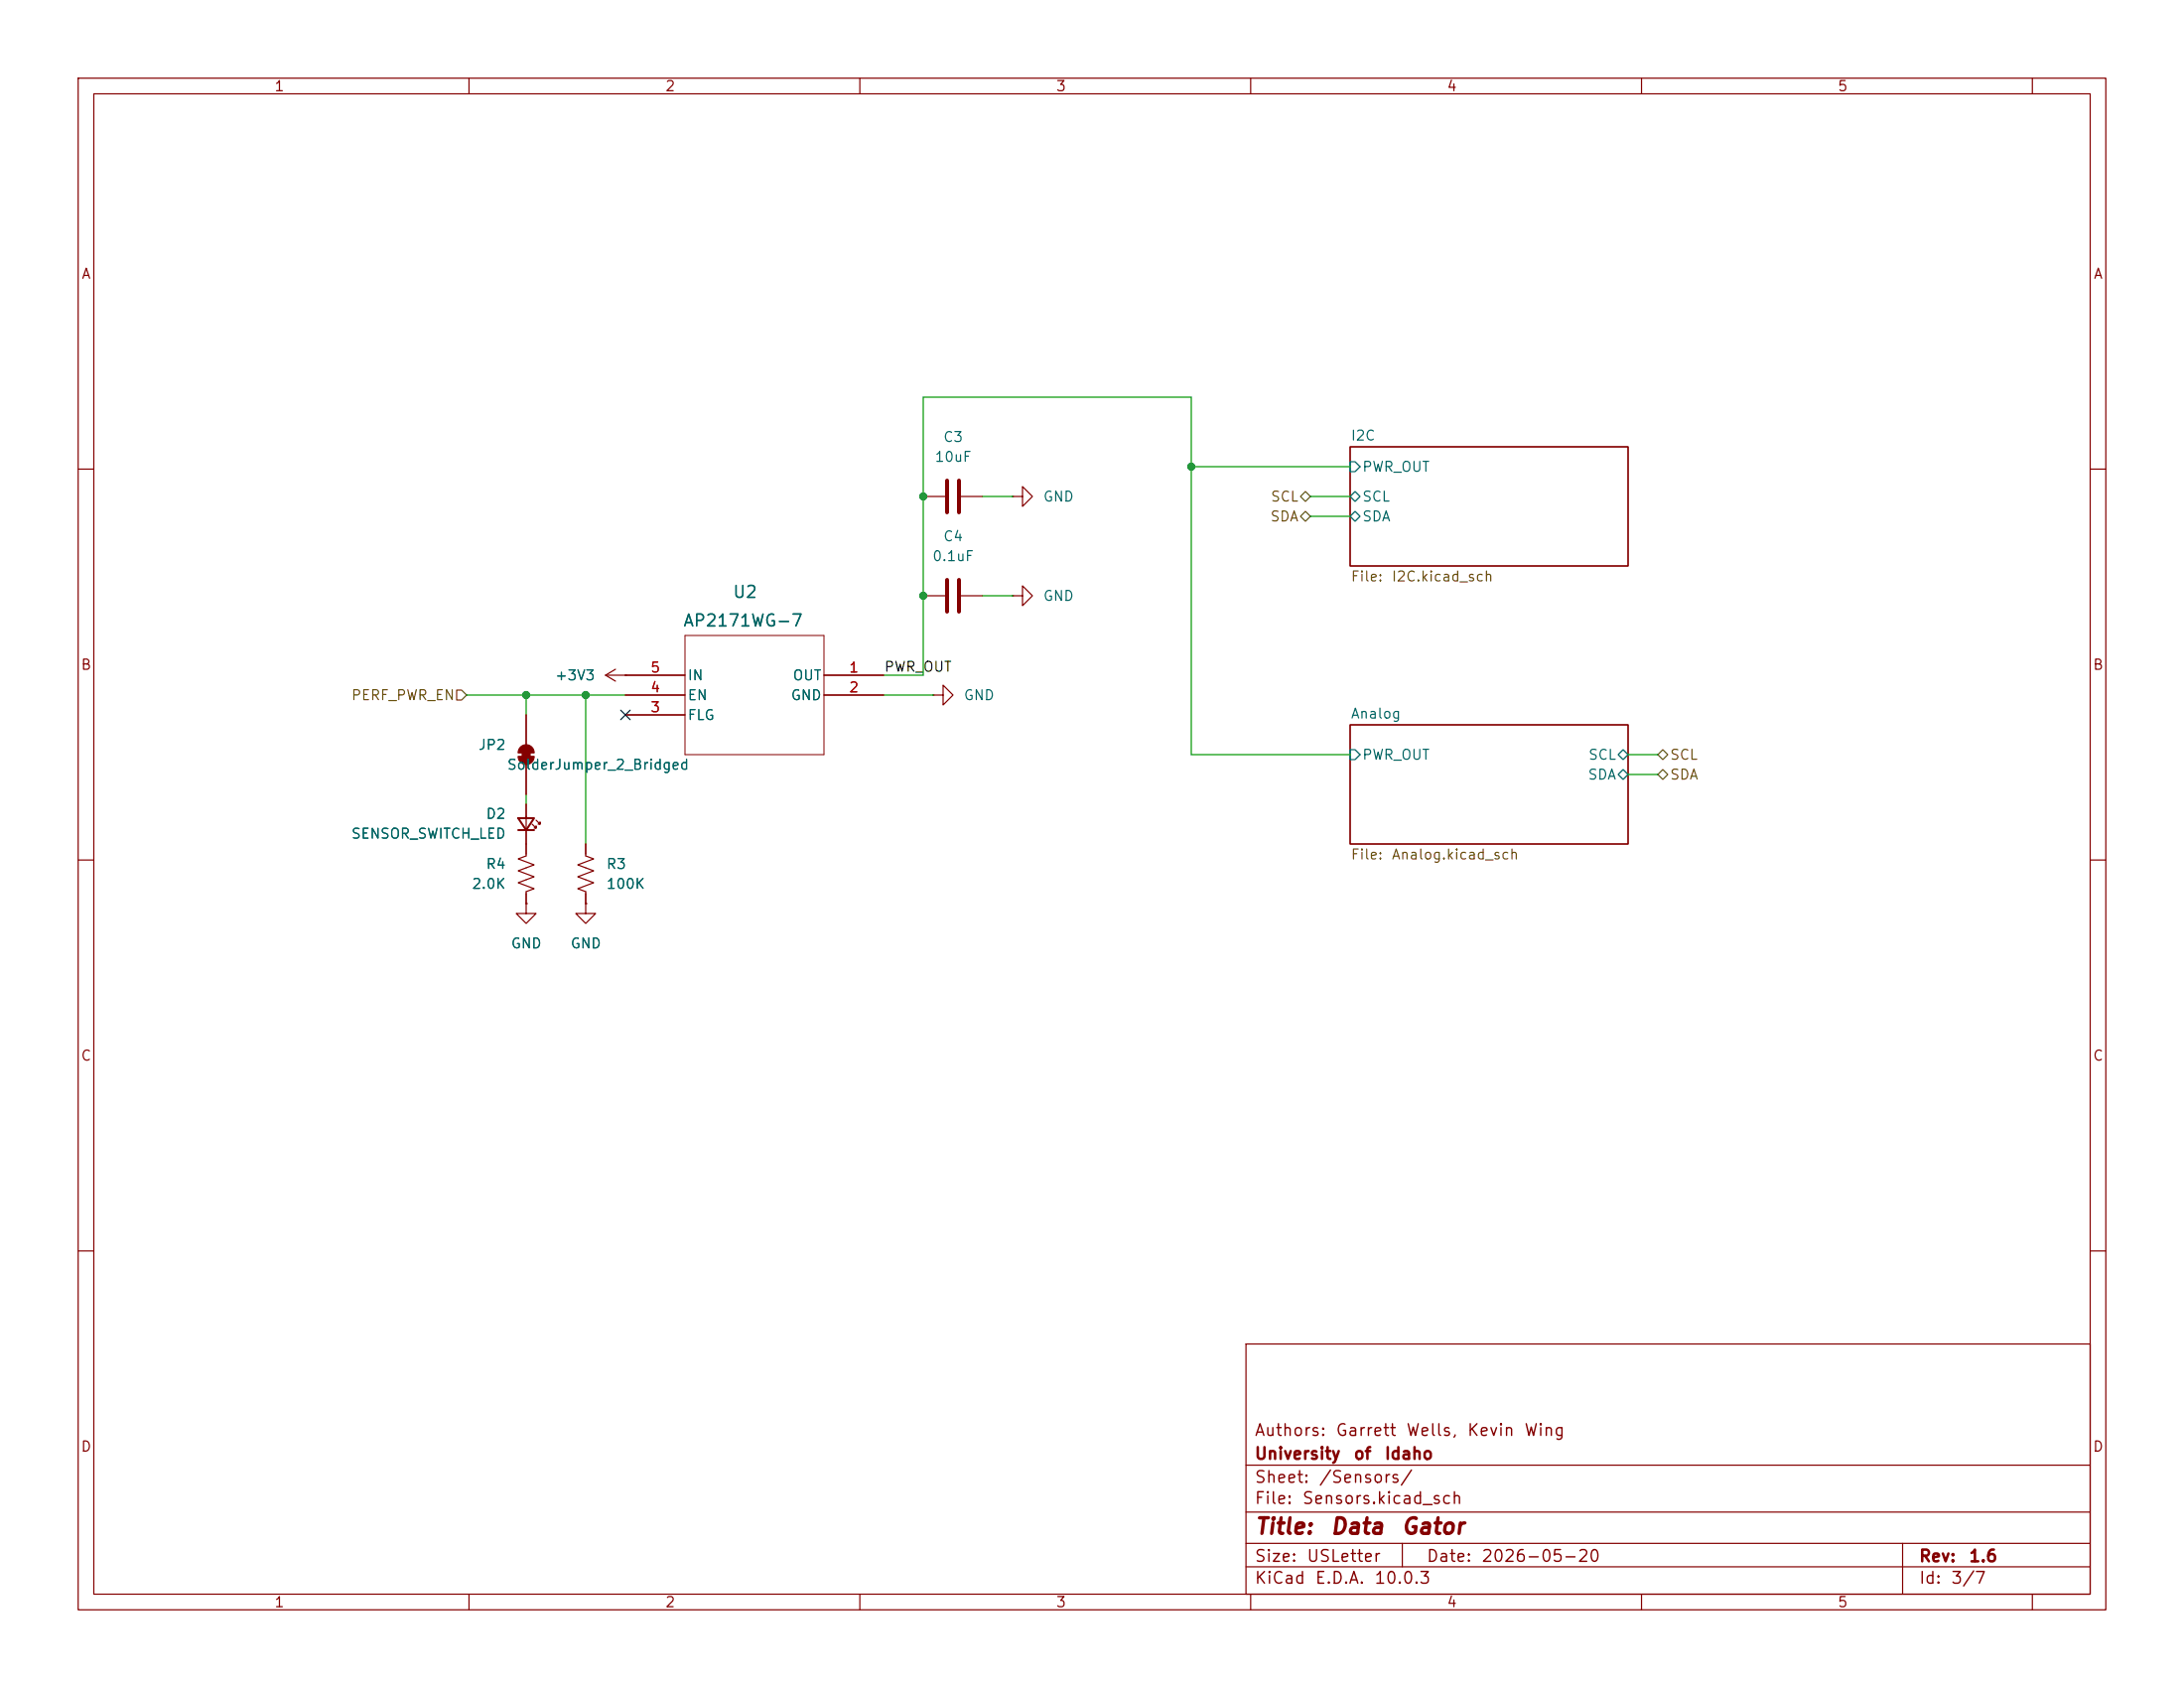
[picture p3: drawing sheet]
(kicad_sch
 (version 20260306)
 (generator "eeschema")
 (generator_version "10.0")
 (paper "USLetter")
 (title_block
  (title "Data Gator")
  (date "2026-05-20")
  (rev "1.6")
  (company "University of Idaho")
  (comment 1 "Authors: Garrett Wells, Kevin Wing"))
 (lib_symbols
  (symbol "AP2171WG-7:AP2171WG-7"
   (pin_names
    (offset 0.254)) (exclude_from_sim no) (in_bom yes) (on_board yes)
   (in_pos_files yes)
   (duplicate_pin_numbers_are_jumpers no)
   (property "Reference" "U2" (at 40.64 10.668 0) (show_name no) (do_not_autoplace no) (effects (font (size 1.524 1.524))))
   (property "Value" "AP2171WG-7" (at 40.894 7.874 0) (show_name no) (do_not_autoplace no) (effects (font (size 1.524 1.524)) (justify top)))
   (property "Footprint" "footprints:SOT25_DIO" (at 0 0 0) (show_name no) (do_not_autoplace no) (hide yes) (effects (font (size 1.27 1.27)
    (italic yes))))
   (property "Datasheet" "AP2171WG-7" (at 0 0 0) (show_name no) (do_not_autoplace no) (hide yes) (effects (font (size 1.27 1.27)
    (italic yes))))
   (property "Description" "" (at 0 0 0) (show_name no) (do_not_autoplace no) (hide yes) (effects (font (size 1.27 1.27))))
   (property "ki_locked" "" (at 0 0 0) (show_name no) (do_not_autoplace no) (effects (font (size 1.27 1.27))))
   (symbol "AP2171WG-7_0_1"
    (polyline (pts (xy 30.48 5.08) (xy 30.48 -10.16)) (stroke (width 0.127) (type default)) (fill (type none)))
    (polyline (pts (xy 30.48 -10.16) (xy 48.26 -10.16)) (stroke (width 0.127) (type default)) (fill (type none)))
    (polyline (pts (xy 48.26 5.08) (xy 30.48 5.08)) (stroke (width 0.127) (type default)) (fill (type none)))
    (polyline (pts (xy 48.26 -10.16) (xy 48.26 5.08)) (stroke (width 0.127) (type default)) (fill (type none)))
    (pin output line (at 22.86 0 0) (length 7.62) (name "OUT" (effects (font (size 1.27 1.27)))) (number "1" (effects (font (size 1.27 1.27)))))
    (pin power_in line (at 22.86 -2.54 0) (length 7.62) (name "GND" (effects (font (size 1.27 1.27)))) (number "2" (effects (font (size 1.27 1.27)))))
    (pin input line (at 55.88 -2.54 180) (length 7.62) (name "EN" (effects (font (size 1.27 1.27)))) (number "4" (effects (font (size 1.27 1.27)))))
    (pin input line (at 55.88 0 180) (length 7.62) (name "IN" (effects (font (size 1.27 1.27)))) (number "5" (effects (font (size 1.27 1.27))))))
   (symbol "AP2171WG-7_1_1"
    (pin input line (at 55.88 -5.08 180) (length 7.62) (name "FLG" (effects (font (size 1.27 1.27)))) (number "3" (effects (font (size 1.27 1.27))))))
   (embedded_fonts no))
  (symbol "Device:C"
   (pin_numbers (hide yes))
   (pin_names
    (offset 0.254)) (exclude_from_sim no) (in_bom yes) (on_board yes)
   (in_pos_files yes)
   (duplicate_pin_numbers_are_jumpers no)
   (property "Reference" "C" (at 0.635 2.54 0) (show_name no) (do_not_autoplace no) (effects (font (size 1.27 1.27)) (justify left)))
   (property "Value" "C" (at 0.635 -2.54 0) (show_name no) (do_not_autoplace no) (effects (font (size 1.27 1.27)) (justify left)))
   (property "Footprint" "" (at 0.9652 -3.81 0) (show_name no) (do_not_autoplace no) (hide yes) (effects (font (size 1.27 1.27))))
   (property "Datasheet" "" (at 0 0 0) (show_name no) (do_not_autoplace no) (hide yes) (effects (font (size 1.27 1.27))))
   (property "Description" "Unpolarized capacitor" (at 0 0 0) (show_name no) (do_not_autoplace no) (hide yes) (effects (font (size 1.27 1.27))))
   (symbol "C_0_1"
    (polyline (pts (xy -2.032 0.762) (xy 2.032 0.762)) (stroke (width 0.508) (type default)) (fill (type none)))
    (polyline (pts (xy -2.032 -0.762) (xy 2.032 -0.762)) (stroke (width 0.508) (type default)) (fill (type none))))
   (symbol "C_1_1"
    (pin passive line (at 0 3.81 270) (length 2.794) (name "" (effects (font (size 1.27 1.27)))) (number "1" (effects (font (size 1.27 1.27)))))
    (pin passive line (at 0 -3.81 90) (length 2.794) (name "" (effects (font (size 1.27 1.27)))) (number "2" (effects (font (size 1.27 1.27))))))
   (embedded_fonts no))
  (symbol "Device:LED_Small"
   (pin_numbers (hide yes))
   (pin_names
    (offset 0.254) (hide yes)) (exclude_from_sim no) (in_bom yes) (on_board yes)
   (in_pos_files yes)
   (duplicate_pin_numbers_are_jumpers no)
   (property "Reference" "D" (at -1.27 3.175 0) (show_name no) (do_not_autoplace no) (effects (font (size 1.27 1.27)) (justify left)))
   (property "Value" "LED_Small" (at -4.445 -2.54 0) (show_name no) (do_not_autoplace no) (effects (font (size 1.27 1.27)) (justify left)))
   (property "Footprint" "" (at 0 0 90) (show_name no) (do_not_autoplace no) (hide yes) (effects (font (size 1.27 1.27))))
   (property "Datasheet" "" (at 0 0 90) (show_name no) (do_not_autoplace no) (hide yes) (effects (font (size 1.27 1.27))))
   (property "Description" "Light emitting diode, small symbol" (at 0 0 0) (show_name no) (do_not_autoplace no) (hide yes) (effects (font (size 1.27 1.27))))
   (property "Sim.Pins" "1=K 2=A" (at 0 0 0) (show_name no) (do_not_autoplace no) (hide yes) (effects (font (size 1.27 1.27))))
   (symbol "LED_Small_0_1"
    (polyline (pts (xy -0.762 -1.016) (xy -0.762 1.016)) (stroke (width 0.254) (type default)) (fill (type none)))
    (polyline (pts (xy 0 0.762) (xy -0.508 1.27) (xy -0.254 1.27) (xy -0.508 1.27) (xy -0.508 1.016)) (stroke (width 0) (type default)) (fill (type none)))
    (polyline (pts (xy 0.508 1.27) (xy 0 1.778) (xy 0.254 1.778) (xy 0 1.778) (xy 0 1.524)) (stroke (width 0) (type default)) (fill (type none)))
    (polyline (pts (xy 0.762 -1.016) (xy -0.762 0) (xy 0.762 1.016) (xy 0.762 -1.016)) (stroke (width 0.254) (type default)) (fill (type none)))
    (polyline (pts (xy 1.016 0) (xy -0.762 0)) (stroke (width 0) (type default)) (fill (type none))))
   (symbol "LED_Small_1_1"
    (pin passive line (at -2.54 0 0) (length 1.778) (name "K" (effects (font (size 1.27 1.27)))) (number "1" (effects (font (size 1.27 1.27)))))
    (pin passive line (at 2.54 0 180) (length 1.778) (name "A" (effects (font (size 1.27 1.27)))) (number "2" (effects (font (size 1.27 1.27))))))
   (embedded_fonts no))
  (symbol "Device:R_US"
   (pin_numbers (hide yes))
   (pin_names
    (offset 0)) (exclude_from_sim no) (in_bom yes) (on_board yes)
   (in_pos_files yes)
   (duplicate_pin_numbers_are_jumpers no)
   (property "Reference" "R" (at 2.54 0 90) (show_name no) (do_not_autoplace no) (effects (font (size 1.27 1.27))))
   (property "Value" "R_US" (at -2.54 0 90) (show_name no) (do_not_autoplace no) (effects (font (size 1.27 1.27))))
   (property "Footprint" "" (at 1.016 -0.254 90) (show_name no) (do_not_autoplace no) (hide yes) (effects (font (size 1.27 1.27))))
   (property "Datasheet" "" (at 0 0 0) (show_name no) (do_not_autoplace no) (hide yes) (effects (font (size 1.27 1.27))))
   (property "Description" "Resistor, US symbol" (at 0 0 0) (show_name no) (do_not_autoplace no) (hide yes) (effects (font (size 1.27 1.27))))
   (symbol "R_US_0_1"
    (polyline (pts (xy 0 2.286) (xy 0 2.54)) (stroke (width 0) (type default)) (fill (type none)))
    (polyline (pts (xy 0 2.286) (xy 1.016 1.905) (xy 0 1.524) (xy -1.016 1.143) (xy 0 0.762)) (stroke (width 0) (type default)) (fill (type none)))
    (polyline (pts (xy 0 0.762) (xy 1.016 0.381) (xy 0 0) (xy -1.016 -0.381) (xy 0 -0.762)) (stroke (width 0) (type default)) (fill (type none)))
    (polyline (pts (xy 0 -0.762) (xy 1.016 -1.143) (xy 0 -1.524) (xy -1.016 -1.905) (xy 0 -2.286)) (stroke (width 0) (type default)) (fill (type none)))
    (polyline (pts (xy 0 -2.286) (xy 0 -2.54)) (stroke (width 0) (type default)) (fill (type none))))
   (symbol "R_US_1_1"
    (pin passive line (at 0 3.81 270) (length 1.27) (name "" (effects (font (size 1.27 1.27)))) (number "1" (effects (font (size 1.27 1.27)))))
    (pin passive line (at 0 -3.81 90) (length 1.27) (name "" (effects (font (size 1.27 1.27)))) (number "2" (effects (font (size 1.27 1.27))))))
   (embedded_fonts no))
  (symbol "SolderJumper_2_Bridged_1"
   (pin_numbers (hide yes))
   (pin_names
    (offset 0) (hide yes)) (exclude_from_sim no) (in_bom no) (on_board yes)
   (in_pos_files yes)
   (duplicate_pin_numbers_are_jumpers no)
   (property "Reference" "JP" (at 0 2.032 0) (show_name no) (do_not_autoplace no) (effects (font (size 1.27 1.27))))
   (property "Value" "SolderJumper_2_Bridged" (at 0 -2.54 0) (show_name no) (do_not_autoplace no) (effects (font (size 1.27 1.27))))
   (property "Footprint" "" (at 0 0 0) (show_name no) (do_not_autoplace no) (hide yes) (effects (font (size 1.27 1.27))))
   (property "Datasheet" "" (at 0 -6.35 0) (show_name no) (do_not_autoplace no) (hide yes) (effects (font (size 1.27 1.27))))
   (property "Description" "Solder Jumper, 2-pole, closed/bridged" (at 0 -5.08 0) (show_name no) (do_not_autoplace no) (hide yes) (effects (font (size 1.27 1.27))))
   (symbol "SolderJumper_2_Bridged_1_0_1"
    (rectangle (start -0.508 0.508) (end 0.508 -0.508) (stroke (width 0.1524) (type default)) (fill (type outline)))
    (polyline (pts (xy -0.254 1.016) (xy -0.254 -1.016)) (stroke (width 0.1524) (type default)) (fill (type none)))
    (arc (start -0.254 -1.016) (mid -1.2656 0) (end -0.254 1.016) (stroke (width 0.1524) (type default)) (fill (type outline)))
    (arc (start 0.254 1.016) (mid 1.2656 0) (end 0.254 -1.016) (stroke (width 0.1524) (type default)) (fill (type outline)))
    (polyline (pts (xy 0.254 1.016) (xy 0.254 -1.016)) (stroke (width 0.1524) (type default)) (fill (type none))))
   (symbol "SolderJumper_2_Bridged_1_1_1"
    (pin passive line (at -5.08 0 0) (length 3.81) (name "A" (effects (font (size 1.27 1.27)))) (number "1" (effects (font (size 1.27 1.27)))))
    (pin passive line (at 5.08 0 180) (length 3.81) (name "B" (effects (font (size 1.27 1.27)))) (number "2" (effects (font (size 1.27 1.27))))))
   (embedded_fonts no))
  (symbol "power:+3V3"
   (power global)
   (pin_numbers (hide yes))
   (pin_names
    (offset 0) (hide yes)) (exclude_from_sim no) (in_bom yes) (on_board yes)
   (in_pos_files yes)
   (duplicate_pin_numbers_are_jumpers no)
   (property "Reference" "#PWR" (at 0 -3.81 0) (show_name no) (do_not_autoplace no) (hide yes) (effects (font (size 1.27 1.27))))
   (property "Value" "+3V3" (at 0 3.556 0) (show_name no) (do_not_autoplace no) (effects (font (size 1.27 1.27))))
   (property "Footprint" "" (at 0 0 0) (show_name no) (do_not_autoplace no) (hide yes) (effects (font (size 1.27 1.27))))
   (property "Datasheet" "" (at 0 0 0) (show_name no) (do_not_autoplace no) (hide yes) (effects (font (size 1.27 1.27))))
   (property "Description" "Power symbol creates a global label with name \"+3V3\"" (at 0 0 0) (show_name no) (do_not_autoplace no) (hide yes) (effects (font (size 1.27 1.27))))
   (symbol "+3V3_0_1"
    (polyline (pts (xy -0.762 1.27) (xy 0 2.54)) (stroke (width 0) (type default)) (fill (type none)))
    (polyline (pts (xy 0 2.54) (xy 0.762 1.27)) (stroke (width 0) (type default)) (fill (type none)))
    (polyline (pts (xy 0 0) (xy 0 2.54)) (stroke (width 0) (type default)) (fill (type none))))
   (symbol "+3V3_1_1"
    (pin power_in line (at 0 0 90) (length 0) (name "" (effects (font (size 1.27 1.27)))) (number "1" (effects (font (size 1.27 1.27))))))
   (embedded_fonts no))
  (symbol "power:GND"
   (power global)
   (pin_numbers (hide yes))
   (pin_names
    (offset 0) (hide yes)) (exclude_from_sim no) (in_bom yes) (on_board yes)
   (in_pos_files yes)
   (duplicate_pin_numbers_are_jumpers no)
   (property "Reference" "#PWR" (at 0 -6.35 0) (show_name no) (do_not_autoplace no) (hide yes) (effects (font (size 1.27 1.27))))
   (property "Value" "GND" (at 0 -3.81 0) (show_name no) (do_not_autoplace no) (effects (font (size 1.27 1.27))))
   (property "Footprint" "" (at 0 0 0) (show_name no) (do_not_autoplace no) (hide yes) (effects (font (size 1.27 1.27))))
   (property "Datasheet" "" (at 0 0 0) (show_name no) (do_not_autoplace no) (hide yes) (effects (font (size 1.27 1.27))))
   (property "Description" "Power symbol creates a global label with name \"GND\" , ground" (at 0 0 0) (show_name no) (do_not_autoplace no) (hide yes) (effects (font (size 1.27 1.27))))
   (symbol "GND_0_1"
    (polyline (pts (xy 0 0) (xy 0 -1.27) (xy 1.27 -1.27) (xy 0 -2.54) (xy -1.27 -1.27) (xy 0 -1.27)) (stroke (width 0) (type default)) (fill (type none))))
   (symbol "GND_1_1"
    (pin power_in line (at 0 0 270) (length 0) (name "" (effects (font (size 1.27 1.27)))) (number "1" (effects (font (size 1.27 1.27))))))
   (embedded_fonts no)))
 (junction
  (at 118.11 76.2)
  (diameter 0)
  (color 0 0 0 0))
 (junction
  (at 118.11 63.5)
  (diameter 0)
  (color 0 0 0 0))
 (junction
  (at 152.4 59.69)
  (diameter 0)
  (color 0 0 0 0))
 (junction
  (at 74.93 88.9)
  (diameter 0)
  (color 0 0 0 0))
 (junction
  (at 67.31 88.9)
  (diameter 0)
  (color 0 0 0 0))
 (no_connect
  (at 80.01 91.44))
 (wire
  (pts (xy 118.11 50.8) (xy 152.4 50.8))
  (stroke (width 0) (type default)))
 (wire
  (pts (xy 125.73 63.5) (xy 129.54 63.5))
  (stroke (width 0) (type default)))
 (wire
  (pts (xy 208.28 99.06) (xy 212.09 99.06))
  (stroke (width 0) (type default)))
 (wire
  (pts (xy 208.28 96.52) (xy 212.09 96.52))
  (stroke (width 0) (type default)))
 (wire
  (pts (xy 67.31 88.9) (xy 67.31 91.44))
  (stroke (width 0) (type default)))
 (wire
  (pts (xy 118.11 86.36) (xy 118.11 76.2))
  (stroke (width 0) (type default)))
 (wire
  (pts (xy 118.11 63.5) (xy 118.11 76.2))
  (stroke (width 0) (type default)))
 (wire
  (pts (xy 152.4 59.69) (xy 152.4 96.52))
  (stroke (width 0) (type default)))
 (wire
  (pts (xy 118.11 50.8) (xy 118.11 63.5))
  (stroke (width 0) (type default)))
 (wire
  (pts (xy 125.73 76.2) (xy 129.54 76.2))
  (stroke (width 0) (type default)))
 (wire
  (pts (xy 59.69 88.9) (xy 67.31 88.9))
  (stroke (width 0) (type default)))
 (wire
  (pts (xy 152.4 50.8) (xy 152.4 59.69))
  (stroke (width 0) (type default)))
 (wire
  (pts (xy 113.03 88.9) (xy 119.38 88.9))
  (stroke (width 0) (type default)))
 (wire
  (pts (xy 67.31 101.6) (xy 67.31 102.87))
  (stroke (width 0) (type default)))
 (wire
  (pts (xy 167.64 63.5) (xy 172.72 63.5))
  (stroke (width 0) (type default)))
 (wire
  (pts (xy 113.03 86.36) (xy 118.11 86.36))
  (stroke (width 0) (type default)))
 (wire
  (pts (xy 167.64 66.04) (xy 172.72 66.04))
  (stroke (width 0) (type default)))
 (wire
  (pts (xy 74.93 88.9) (xy 74.93 107.95))
  (stroke (width 0) (type default)))
 (wire
  (pts (xy 152.4 59.69) (xy 172.72 59.69))
  (stroke (width 0) (type default)))
 (wire
  (pts (xy 152.4 96.52) (xy 172.72 96.52))
  (stroke (width 0) (type default)))
 (wire
  (pts (xy 67.31 88.9) (xy 74.93 88.9))
  (stroke (width 0) (type default)))
 (wire
  (pts (xy 74.93 88.9) (xy 80.01 88.9))
  (stroke (width 0) (type default)))
 (label "PWR_OUT"
  (at 113.03 86.36 0)
  (effects (font (size 1.27 1.27)) (justify left bottom)))
 (hierarchical_label "SDA"
  (shape bidirectional)
  (at 167.64 66.04 180)
  (effects (font (size 1.27 1.27)) (justify right)))
 (hierarchical_label "SDA"
  (shape bidirectional)
  (at 212.09 99.06 0)
  (effects (font (size 1.27 1.27)) (justify left)))
 (hierarchical_label "SCL"
  (shape bidirectional)
  (at 167.64 63.5 180)
  (effects (font (size 1.27 1.27)) (justify right)))
 (hierarchical_label "PERF_PWR_EN"
  (shape input)
  (at 59.69 88.9 180)
  (effects (font (size 1.27 1.27)) (justify right)))
 (hierarchical_label "SCL"
  (shape bidirectional)
  (at 212.09 96.52 0)
  (effects (font (size 1.27 1.27)) (justify left)))
 (symbol
  (lib_id "Device:C")
  (at 121.92 76.2 90)
  (unit 1)
  (body_style 1)
  (exclude_from_sim no)
  (in_bom yes)
  (on_board yes)
  (in_pos_files yes)
  (dnp no)
  (fields_autoplaced yes)
  (property "Reference" "C4" (at 121.92 68.58 90) (show_name no) (do_not_autoplace no) (effects (font (size 1.27 1.27))))
  (property "Value" "0.1uF" (at 121.92 71.12 90) (show_name no) (do_not_autoplace no) (effects (font (size 1.27 1.27))))
  (property "Footprint" "Capacitor_SMD:C_0603_1608Metric" (at 125.73 75.2348 0) (hide yes) (show_name no) (do_not_autoplace no) (effects (font (size 1.27 1.27))))
  (property "Datasheet" "" (at 121.92 76.2 0) (hide yes) (show_name no) (do_not_autoplace no) (effects (font (size 1.27 1.27))))
  (property "Description" "Unpolarized capacitor" (at 121.92 76.2 0) (hide yes) (show_name no) (do_not_autoplace no) (effects (font (size 1.27 1.27))))
  (pin "1")
  (pin "2"))
 (symbol
  (lib_id "power:GND")
  (at 129.54 76.2 90)
  (unit 1)
  (body_style 1)
  (exclude_from_sim no)
  (in_bom yes)
  (on_board yes)
  (in_pos_files yes)
  (dnp no)
  (fields_autoplaced yes)
  (property "Reference" "#PWR012" (at 135.89 76.2 0) (hide yes) (show_name no) (do_not_autoplace no) (effects (font (size 1.27 1.27))))
  (property "Value" "GND" (at 133.35 76.1999 90) (show_name no) (do_not_autoplace no) (effects (font (size 1.27 1.27)) (justify right)))
  (property "Footprint" "" (at 129.54 76.2 0) (hide yes) (show_name no) (do_not_autoplace no) (effects (font (size 1.27 1.27))))
  (property "Datasheet" "" (at 129.54 76.2 0) (hide yes) (show_name no) (do_not_autoplace no) (effects (font (size 1.27 1.27))))
  (property "Description" "Power symbol creates a global label with name \"GND\" , ground" (at 129.54 76.2 0) (hide yes) (show_name no) (do_not_autoplace no) (effects (font (size 1.27 1.27))))
  (pin "1"))
 (symbol
  (lib_id "power:+3V3")
  (at 80.01 86.36 90)
  (unit 1)
  (body_style 1)
  (exclude_from_sim no)
  (in_bom yes)
  (on_board yes)
  (in_pos_files yes)
  (dnp no)
  (fields_autoplaced yes)
  (property "Reference" "#PWR08" (at 83.82 86.36 0) (hide yes) (show_name no) (do_not_autoplace no) (effects (font (size 1.27 1.27))))
  (property "Value" "+3V3" (at 76.2 86.3599 90) (show_name no) (do_not_autoplace no) (effects (font (size 1.27 1.27)) (justify left)))
  (property "Footprint" "" (at 80.01 86.36 0) (hide yes) (show_name no) (do_not_autoplace no) (effects (font (size 1.27 1.27))))
  (property "Datasheet" "" (at 80.01 86.36 0) (hide yes) (show_name no) (do_not_autoplace no) (effects (font (size 1.27 1.27))))
  (property "Description" "Power symbol creates a global label with name \"+3V3\"" (at 80.01 86.36 0) (hide yes) (show_name no) (do_not_autoplace no) (effects (font (size 1.27 1.27))))
  (pin "1"))
 (symbol
  (lib_id "power:GND")
  (at 129.54 63.5 90)
  (unit 1)
  (body_style 1)
  (exclude_from_sim no)
  (in_bom yes)
  (on_board yes)
  (in_pos_files yes)
  (dnp no)
  (fields_autoplaced yes)
  (property "Reference" "#PWR011" (at 135.89 63.5 0) (hide yes) (show_name no) (do_not_autoplace no) (effects (font (size 1.27 1.27))))
  (property "Value" "GND" (at 133.35 63.4999 90) (show_name no) (do_not_autoplace no) (effects (font (size 1.27 1.27)) (justify right)))
  (property "Footprint" "" (at 129.54 63.5 0) (hide yes) (show_name no) (do_not_autoplace no) (effects (font (size 1.27 1.27))))
  (property "Datasheet" "" (at 129.54 63.5 0) (hide yes) (show_name no) (do_not_autoplace no) (effects (font (size 1.27 1.27))))
  (property "Description" "Power symbol creates a global label with name \"GND\" , ground" (at 129.54 63.5 0) (hide yes) (show_name no) (do_not_autoplace no) (effects (font (size 1.27 1.27))))
  (pin "1"))
 (symbol
  (lib_id "power:GND")
  (at 119.38 88.9 90)
  (unit 1)
  (body_style 1)
  (exclude_from_sim no)
  (in_bom yes)
  (on_board yes)
  (in_pos_files yes)
  (dnp no)
  (fields_autoplaced yes)
  (property "Reference" "#PWR010" (at 125.73 88.9 0) (hide yes) (show_name no) (do_not_autoplace no) (effects (font (size 1.27 1.27))))
  (property "Value" "GND" (at 123.19 88.8999 90) (show_name no) (do_not_autoplace no) (effects (font (size 1.27 1.27)) (justify right)))
  (property "Footprint" "" (at 119.38 88.9 0) (hide yes) (show_name no) (do_not_autoplace no) (effects (font (size 1.27 1.27))))
  (property "Datasheet" "" (at 119.38 88.9 0) (hide yes) (show_name no) (do_not_autoplace no) (effects (font (size 1.27 1.27))))
  (property "Description" "Power symbol creates a global label with name \"GND\" , ground" (at 119.38 88.9 0) (hide yes) (show_name no) (do_not_autoplace no) (effects (font (size 1.27 1.27))))
  (pin "1"))
 (symbol
  (lib_id "Device:LED_Small")
  (at 67.31 105.41 270)
  (mirror x)
  (unit 1)
  (body_style 1)
  (exclude_from_sim no)
  (in_bom yes)
  (on_board yes)
  (in_pos_files yes)
  (dnp no)
  (property "Reference" "D2" (at 64.77 104.0764 90) (show_name no) (do_not_autoplace no) (effects (font (size 1.27 1.27)) (justify right)))
  (property "Value" "SENSOR_SWITCH_LED" (at 64.77 106.6164 90) (show_name no) (do_not_autoplace no) (effects (font (size 1.27 1.27)) (justify right)))
  (property "Footprint" "LED_SMD:LED_1206_3216Metric" (at 67.31 105.41 90) (hide yes) (show_name no) (do_not_autoplace no) (effects (font (size 1.27 1.27))))
  (property "Datasheet" "" (at 67.31 105.41 90) (hide yes) (show_name no) (do_not_autoplace no) (effects (font (size 1.27 1.27))))
  (property "Description" "Light emitting diode, small symbol" (at 67.31 105.41 0) (hide yes) (show_name no) (do_not_autoplace no) (effects (font (size 1.27 1.27))))
  (property "Sim.Pins" "1=K 2=A" (at 67.31 105.41 0) (hide yes) (show_name no) (do_not_autoplace no) (effects (font (size 1.27 1.27))))
  (pin "1")
  (pin "2"))
 (symbol
  (lib_id "AP2171WG-7:AP2171WG-7")
  (at 135.89 86.36 0)
  (mirror y)
  (unit 1)
  (body_style 1)
  (exclude_from_sim no)
  (in_bom yes)
  (on_board yes)
  (in_pos_files yes)
  (dnp no)
  (property "Reference" "U2" (at 95.25 75.692 0) (show_name no) (do_not_autoplace no) (effects (font (size 1.524 1.524))))
  (property "Value" "AP2171WG-7" (at 94.996 78.486 0) (show_name no) (do_not_autoplace no) (effects (font (size 1.524 1.524)) (justify top)))
  (property "Footprint" "AP2171WG-7:SOT25_DIO" (at 135.89 86.36 0) (hide yes) (show_name no) (do_not_autoplace no) (effects (font (size 1.27 1.27)
    (italic yes))))
  (property "Datasheet" "AP2171WG-7" (at 135.89 86.36 0) (hide yes) (show_name no) (do_not_autoplace no) (effects (font (size 1.27 1.27)
    (italic yes))))
  (property "Description" "" (at 135.89 86.36 0) (hide yes) (show_name no) (do_not_autoplace no) (effects (font (size 1.27 1.27))))
  (pin "5")
  (pin "3")
  (pin "2")
  (pin "1")
  (pin "4"))
 (symbol
  (lib_id "Device:R_US")
  (at 67.31 111.76 0)
  (mirror y)
  (unit 1)
  (body_style 1)
  (exclude_from_sim no)
  (in_bom yes)
  (on_board yes)
  (in_pos_files yes)
  (dnp no)
  (property "Reference" "R4" (at 64.77 110.4899 0) (show_name no) (do_not_autoplace no) (effects (font (size 1.27 1.27)) (justify left)))
  (property "Value" "2.0K" (at 64.77 113.0299 0) (show_name no) (do_not_autoplace no) (effects (font (size 1.27 1.27)) (justify left)))
  (property "Footprint" "Resistor_SMD:R_0603_1608Metric" (at 66.294 112.014 90) (hide yes) (show_name no) (do_not_autoplace no) (effects (font (size 1.27 1.27))))
  (property "Datasheet" "" (at 67.31 111.76 0) (hide yes) (show_name no) (do_not_autoplace no) (effects (font (size 1.27 1.27))))
  (property "Description" "Resistor, US symbol" (at 67.31 111.76 0) (hide yes) (show_name no) (do_not_autoplace no) (effects (font (size 1.27 1.27))))
  (pin "2")
  (pin "1"))
 (symbol
  (lib_id "power:GND")
  (at 74.93 115.57 0)
  (unit 1)
  (body_style 1)
  (exclude_from_sim no)
  (in_bom yes)
  (on_board yes)
  (in_pos_files yes)
  (dnp no)
  (fields_autoplaced yes)
  (property "Reference" "#PWR07" (at 74.93 121.92 0) (hide yes) (show_name no) (do_not_autoplace no) (effects (font (size 1.27 1.27))))
  (property "Value" "GND" (at 74.93 120.65 0) (show_name no) (do_not_autoplace no) (effects (font (size 1.27 1.27))))
  (property "Footprint" "" (at 74.93 115.57 0) (hide yes) (show_name no) (do_not_autoplace no) (effects (font (size 1.27 1.27))))
  (property "Datasheet" "" (at 74.93 115.57 0) (hide yes) (show_name no) (do_not_autoplace no) (effects (font (size 1.27 1.27))))
  (property "Description" "Power symbol creates a global label with name \"GND\" , ground" (at 74.93 115.57 0) (hide yes) (show_name no) (do_not_autoplace no) (effects (font (size 1.27 1.27))))
  (pin "1"))
 (symbol
  (lib_id "power:GND")
  (at 67.31 115.57 0)
  (unit 1)
  (body_style 1)
  (exclude_from_sim no)
  (in_bom yes)
  (on_board yes)
  (in_pos_files yes)
  (dnp no)
  (fields_autoplaced yes)
  (property "Reference" "#PWR09" (at 67.31 121.92 0) (hide yes) (show_name no) (do_not_autoplace no) (effects (font (size 1.27 1.27))))
  (property "Value" "GND" (at 67.31 120.65 0) (show_name no) (do_not_autoplace no) (effects (font (size 1.27 1.27))))
  (property "Footprint" "" (at 67.31 115.57 0) (hide yes) (show_name no) (do_not_autoplace no) (effects (font (size 1.27 1.27))))
  (property "Datasheet" "" (at 67.31 115.57 0) (hide yes) (show_name no) (do_not_autoplace no) (effects (font (size 1.27 1.27))))
  (property "Description" "Power symbol creates a global label with name \"GND\" , ground" (at 67.31 115.57 0) (hide yes) (show_name no) (do_not_autoplace no) (effects (font (size 1.27 1.27))))
  (pin "1"))
 (symbol
  (lib_id "Device:C")
  (at 121.92 63.5 90)
  (unit 1)
  (body_style 1)
  (exclude_from_sim no)
  (in_bom yes)
  (on_board yes)
  (in_pos_files yes)
  (dnp no)
  (fields_autoplaced yes)
  (property "Reference" "C3" (at 121.92 55.88 90) (show_name no) (do_not_autoplace no) (effects (font (size 1.27 1.27))))
  (property "Value" "10uF" (at 121.92 58.42 90) (show_name no) (do_not_autoplace no) (effects (font (size 1.27 1.27))))
  (property "Footprint" "Capacitor_SMD:C_1210_3225Metric" (at 125.73 62.5348 0) (hide yes) (show_name no) (do_not_autoplace no) (effects (font (size 1.27 1.27))))
  (property "Datasheet" "" (at 121.92 63.5 0) (hide yes) (show_name no) (do_not_autoplace no) (effects (font (size 1.27 1.27))))
  (property "Description" "Unpolarized capacitor" (at 121.92 63.5 0) (hide yes) (show_name no) (do_not_autoplace no) (effects (font (size 1.27 1.27))))
  (pin "1")
  (pin "2"))
 (symbol
  (lib_name "SolderJumper_2_Bridged_1")
  (lib_id "Jumper:SolderJumper_2_Bridged")
  (at 67.31 96.52 270)
  (mirror x)
  (unit 1)
  (body_style 1)
  (exclude_from_sim no)
  (in_bom no)
  (on_board yes)
  (in_pos_files yes)
  (dnp no)
  (property "Reference" "JP2" (at 64.77 95.2499 90) (show_name no) (do_not_autoplace no) (effects (font (size 1.27 1.27)) (justify right)))
  (property "Value" "SolderJumper_2_Bridged" (at 64.77 97.7899 90) (show_name no) (do_not_autoplace no) (effects (font (size 1.27 1.27)) (justify left)))
  (property "Footprint" "Jumper:SolderJumper-2_P1.3mm_Bridged_Pad1.0x1.5mm" (at 67.31 96.52 0) (hide yes) (show_name no) (do_not_autoplace no) (effects (font (size 1.27 1.27))))
  (property "Datasheet" "" (at 60.96 96.52 0) (hide yes) (show_name no) (do_not_autoplace no) (effects (font (size 1.27 1.27))))
  (property "Description" "Solder Jumper, 2-pole, closed/bridged" (at 62.23 96.52 0) (hide yes) (show_name no) (do_not_autoplace no) (effects (font (size 1.27 1.27))))
  (pin "1")
  (pin "2"))
 (symbol
  (lib_id "Device:R_US")
  (at 74.93 111.76 180)
  (unit 1)
  (body_style 1)
  (exclude_from_sim no)
  (in_bom yes)
  (on_board yes)
  (in_pos_files yes)
  (dnp no)
  (fields_autoplaced yes)
  (property "Reference" "R3" (at 77.47 110.4899 0) (show_name no) (do_not_autoplace no) (effects (font (size 1.27 1.27)) (justify right)))
  (property "Value" "100K" (at 77.47 113.0299 0) (show_name no) (do_not_autoplace no) (effects (font (size 1.27 1.27)) (justify right)))
  (property "Footprint" "Resistor_SMD:R_0603_1608Metric" (at 73.914 111.506 90) (hide yes) (show_name no) (do_not_autoplace no) (effects (font (size 1.27 1.27))))
  (property "Datasheet" "" (at 74.93 111.76 0) (hide yes) (show_name no) (do_not_autoplace no) (effects (font (size 1.27 1.27))))
  (property "Description" "Resistor, US symbol" (at 74.93 111.76 0) (hide yes) (show_name no) (do_not_autoplace no) (effects (font (size 1.27 1.27))))
  (pin "1")
  (pin "2"))
 (sheet
  (at 172.72 57.15)
  (size 35.56 15.24)
  (exclude_from_sim no)
  (in_bom yes)
  (on_board yes)
  (dnp no)
  (fields_autoplaced yes)
  (stroke (width 0.1524) (type solid))
  (fill (color 0 0 0 0))
  (property "Sheetname" "I2C" (at 172.72 56.4384 0) (show_name no) (do_not_autoplace no) (effects (font (size 1.27 1.27)) (justify left bottom)))
  (property "Sheetfile" "I2C.kicad_sch" (at 172.72 72.9746 0) (show_name no) (do_not_autoplace no) (effects (font (size 1.27 1.27)) (justify left top)))
  (pin "PWR_OUT" input (at 172.72 59.69 180) (effects (font (size 1.27 1.27)) (justify left)))
  (pin "SCL" bidirectional (at 172.72 63.5 180) (effects (font (size 1.27 1.27)) (justify left)))
  (pin "SDA" bidirectional (at 172.72 66.04 180) (effects (font (size 1.27 1.27)) (justify left))))
 (sheet
  (at 172.72 92.71)
  (size 35.56 15.24)
  (exclude_from_sim no)
  (in_bom yes)
  (on_board yes)
  (dnp no)
  (fields_autoplaced yes)
  (stroke (width 0.1524) (type solid))
  (fill (color 0 0 0 0))
  (property "Sheetname" "Analog" (at 172.72 91.9984 0) (show_name no) (do_not_autoplace no) (effects (font (size 1.27 1.27)) (justify left bottom)))
  (property "Sheetfile" "Analog.kicad_sch" (at 172.72 108.5346 0) (show_name no) (do_not_autoplace no) (effects (font (size 1.27 1.27)) (justify left top)))
  (pin "PWR_OUT" input (at 172.72 96.52 180) (effects (font (size 1.27 1.27)) (justify left)))
  (pin "SCL" bidirectional (at 208.28 96.52 0) (effects (font (size 1.27 1.27)) (justify right)))
  (pin "SDA" bidirectional (at 208.28 99.06 0) (effects (font (size 1.27 1.27)) (justify right)))))
